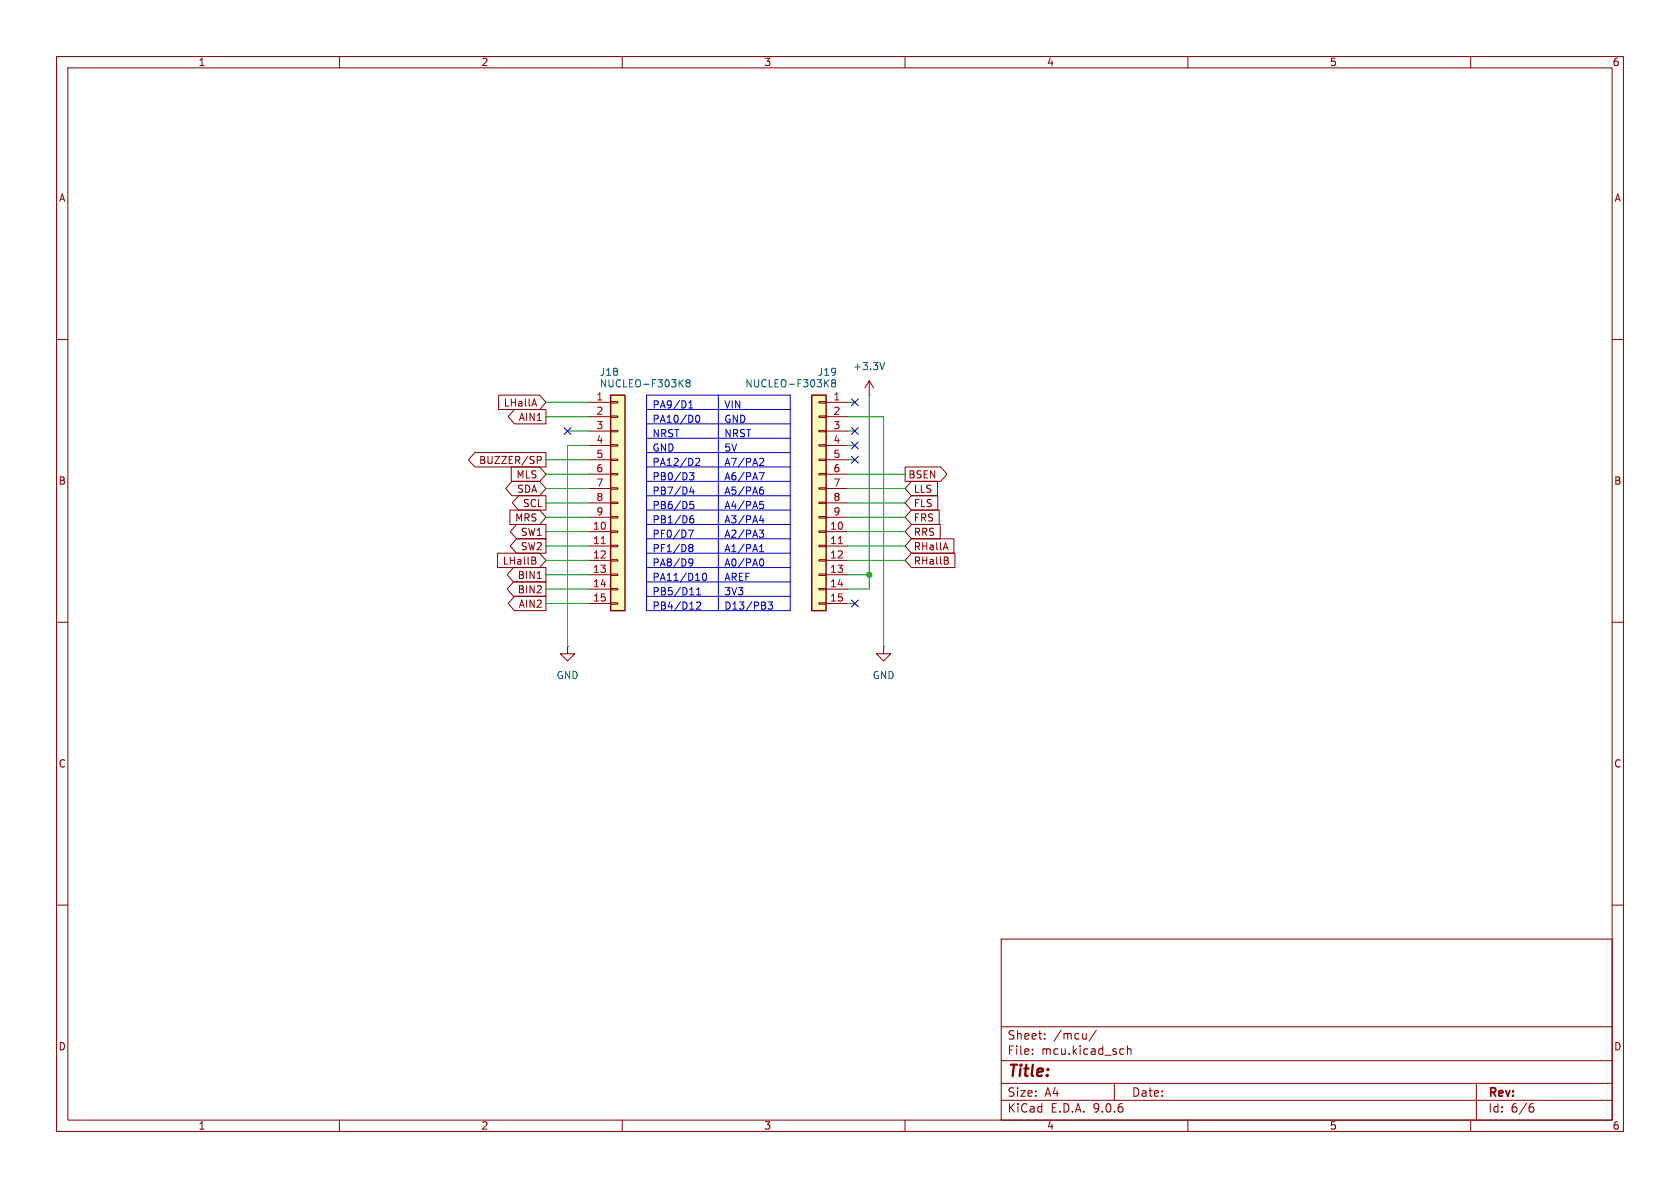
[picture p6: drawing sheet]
<svg xmlns="http://www.w3.org/2000/svg" width="297mm" height="210mm" viewBox="0 0 297 210" stroke-linecap="round" stroke-linejoin="round" font-family="sans-serif">
<g fill="none" stroke="#840000" stroke-width=".18">
<path d="M10 10h277v190h-277zM12 12h273v186h-273zM60 10v2M110 10v2M160 10v2M210 10v2M260 10v2M10 60h2M285 60h2M10 110h2M156.2 114.3v1.3h1.3l-1.3 1.2-1.3-1.2h1.3M156.2 114.3h.1"/>
<path d="M285 110h2M10 160h2M177 166h108v32h-108zM285 160h2M60 198v2M110 198v2M160 198v2M177 194.5h108M177 191.5h108M177 187.5h108M177 181.5h108M182.5 186.3v.1"/>
<path d="M182.5 185.5v.1M184.7 183.6v.1M184.7 182.8v.1M193.8 182.1l-1.3 2M197 191.5v3M198.2 185.4l.5 .1M198.7 186.3l-.5 .1M199.3 185.5l.2-.1 .4 .1 .1 .9M199.3 184.9v1.5M210 198v2M260 198v2M261 191.5v6.5"/>
<path d="M270.6 195.7h.4l.2 .3-.1 .5-.5 .1M271 195.1l-.4 .1"/>
</g>
<path d="M107.9 69.9h2.6v38.1h-2.6z" fill="#ffffc2"/>
<path d="M107.9 69.9h2.6v38.1h-2.6z" fill="none" stroke="#840000" stroke-width=".25"/>
<g fill="none" stroke="#840000" stroke-width=".18">
<path d="M104.1 71.1h3.8M104.1 73.7h3.8M104.1 76.2h3.8M104.1 78.7h3.8M107.9 71h1.3v.2h-1.3zM107.9 73.5h1.3v.3h-1.3zM107.9 76.1h1.3v.2h-1.3zM107.9 78.6h1.3v.3h-1.3zM104.1 81.3h3.8M104.1 83.8h3.8M104.1 86.4h3.8M104.1 88.9h3.8"/>
<path d="M104.1 91.4h3.8M104.1 94h3.8M104.1 96.5h3.8M104.1 99.1h3.8M107.9 81.2h1.3v.2h-1.3zM107.9 83.7h1.3v.2h-1.3zM107.9 86.2h1.3v.3h-1.3zM107.9 88.8h1.3v.2h-1.3zM107.9 91.3h1.3v.3h-1.3zM107.9 93.9h1.3v.2h-1.3zM107.9 96.4h1.3v.2h-1.3zM107.9 98.9h1.3v.3h-1.3z"/>
<path d="M104.1 101.6h3.8M104.1 104.1h3.8M104.1 106.7h3.8M107.9 101.5h1.3v.2h-1.3zM107.9 104h1.3v.3h-1.3zM107.9 106.6h1.3v.2h-1.3z"/>
</g>
<path d="M106.3 96.1h.7" fill="none" stroke="#a90000" stroke-width=".18"/>
<path d="M120.2 67.7l.6 .7M120.8 67.1l-.7 .8M121.5 67.7l-.2-.3 .2-.3h.3l.2 .3-.2 .3M121.5 67.7l-.2 .2v.4l.2 .1 .4-.1 .1-.1v-.3l-.2-.2M121.5 67.7h.3" fill="none" stroke="#006464" stroke-width=".18"/>
<path d="M143.5 69.9h2.5v38.1h-2.5z" fill="#ffffc2"/>
<path d="M143.5 69.9h2.5v38.1h-2.5z" fill="none" stroke="#840000" stroke-width=".25"/>
<g fill="none" stroke="#840000" stroke-width=".18">
<path d="M88.1 69.8h7.3l1.1 1.3-1.1 1.3h-7.3zM91 72.4h5.5v2.5h-5.5l-1.2-1.2zM94.4 70.5l.5 1.3M144.8 71h1.2v.2h-1.2zM144.8 73.5h1.2v.3h-1.2zM144.8 76.1h1.2v.2h-1.2zM144.8 78.6h1.2v.3h-1.2zM146 71.1h3.9M146 73.7h3.9M146 76.2h3.9M146 78.7h3.9M153.7 69.9h.1"/>
<path d="M153.7 67.3l-.8 1.3M153.7 67.3l.7 1.3M153.7 67.3v2.6M83.9 80h12.6v2.6h-12.6l-1.1-1.3zM88 97.8h7.4l1.1 1.3-1.1 1.2h-7.4zM90.1 90.2h5.3l1.1 1.2-1.1 1.3h-5.3zM90.4 82.5h5l1.1 1.3-1.1 1.3h-5zM90.5 85.1h4.9l1.1 1.3-1.1 1.2h-4.9l-1.1-1.2zM91.3 95.2h5.2v2.6h-5.2l-1.1-1.3zM91.3 92.7h5.2v2.6h-5.2l-1.1-1.3zM91.7 87.6h4.8v2.6h-4.8l-1.1-1.3zM94.4 98.5l.3 .2-.3 .4 .3 .2v.3l-.2 .1"/>
<path d="M95 80.7h.5l.2 .2-.1 .4h-.6M144.8 81.2h1.2v.2h-1.2zM144.8 83.7h1.2v.2h-1.2zM144.8 86.2h1.2v.3h-1.2zM144.8 88.8h1.2v.2h-1.2zM144.8 91.3h1.2v.3h-1.2zM144.8 93.9h1.2v.2h-1.2zM144.8 96.4h1.2v.2h-1.2zM144.8 98.9h1.2v.3h-1.2zM146 81.3h3.9M146 83.8h3.9M146 86.4h3.9"/>
<path d="M146 88.9h3.9M146 91.4h3.9M146 94h3.9M146 96.5h3.9M146 99.1h3.9M160 82.5h6.3l1.1 1.3-1.1 1.3h-6.3zM161.1 92.7h5.1v2.6h-5.1l-1.1-1.3zM161.1 95.2h7.5v2.6h-7.5l-1.1-1.3zM161.1 97.8h7.7v2.5h-7.7l-1.1-1.2zM161.1 85.1h4.6v2.5h-4.6l-1.1-1.2zM161.1 87.6h4.7v2.6h-4.7l-1.1-1.3zM161.1 90.2h4.9v2.5h-4.9l-1.1-1.3z"/>
<path d="M167.2 95.9l.4 1.3M167.4 99.1l.3 .2-.1 .3-.2 .1M167.5 98.5l.1 .2-.1 .3M90.8 102.9h5.7v2.5h-5.7l-1.1-1.3zM90.8 100.3h5.7v2.6h-5.7l-1.1-1.3zM91 105.4h5.5v2.6h-5.5l-1.2-1.3zM95 102.3h.7M100.3 114.3v1.3h1.3l-1.3 1.2-1.2-1.2h1.2M100.3 114.3h.1M144.8 101.5h1.2v.2h-1.2zM144.8 104h1.2v.3h-1.2zM144.8 106.6h1.2v.2h-1.2z"/>
<path d="M146 101.6h3.9M146 104.1h3.9M146 106.7h3.9"/>
</g>
<path d="M148.2 96.1h.7" fill="none" stroke="#a90000" stroke-width=".18"/>
<path d="M146 67.7l.5 .7M146.5 67.1l-.7 .8M147.1 67.2l-.1 .2 .2 .3M147.2 67.7l-.2 .2 .1 .4 .1 .1 .4-.1 .1-.1v-.3l-.2-.2M147.2 67.7h.3M147.7 67.2v.2l-.2 .3M156.4 64.1l-.4 1.2" fill="none" stroke="#006464" stroke-width=".18"/>
<g fill="none" stroke="#0000c2" stroke-width=".18">
<path d="M114.3 72.4h25.4M114.3 74.9h25.4M114.3 77.5h25.4M114.3 69.9h25.4v38.1h-25.4zM121.8 72.1h.7M121.8 71.2l.3-.3v1.2M123.2 73.5l.1-.1a.68 .68 0 0 1 .4 .6 .68 .68 0 0 1-.4 .7 .84 .84 0 0 1-.1-1.2zM127 69.9v38.1M114.3 80h25.4M114.3 82.6h25.4M114.3 85.1h25.4M114.3 87.6h25.4"/>
<path d="M114.3 90.2h25.4M114.3 92.7h25.4M114.3 95.3h25.4M114.3 97.8h25.4M121.7 93.7h.8l-.5 1.3M121.8 96.6l.2 .2M121.8 96.5l.2-.2h.4l.1 .3-.3 .2M121.9 83.6h.8l-.5 .4 .4 .2v.5l-.2 .1-.5-.1M121.9 98.9l.3-.1 .2 .1a.84 .84 0 0 1-.3 1.2h-.2M122 96.8h.2M122 96.8l-.2 .2M122.2 86l-.3 .9h.8"/>
<path d="M122.2 96.8l.3 .2-.1 .5h-.4l-.2-.2M122.5 99.3l-.3 .3-.3-.1M122.5 91.2h-.3a.86 .86 0 0 0 0 1.2l.4-.1 .1-.4-.3-.2h-.2l-.3 .2M122.5 86.5v.9M122.6 88.6h-.6l-.1 .6 .2-.1 .4 .1 .2 .2-.1 .4-.2 .1-.5-.1M123 81.1l.5-.1 .2 .4-.8 .9h.8M134.2 93.7h.8l-.4 .5 .3 .1 .1 .4-.2 .3h-.4M134.2 83.6h.9l-.6 1.2M134.3 97.5h.7M134.3 96.6l.3-.3v1.2M134.3 88.6h.6M134.4 86.6h.4l.2 .2-.1 .5h-.5"/>
<path d="M134.5 81l.4 .1 .1 .3-.8 .9h.8M134.5 89.1h.3l.2 .3-.1 .4-.4 .1M134.5 98.9l.1-.1a.68 .68 0 0 1 .4 .6 .68 .68 0 0 1-.4 .7l-.1-.1M134.6 91.1l-.3 .9h.8M134.9 86.1l-.4 .1M134.9 91.6v.8M114.3 100.3h25.4M114.3 102.9h25.4M114.3 105.4h25.4M121.9 105.1h.8M123.2 105.1h.7M123.2 104.2l.3-.3v1.2"/>
<path d="M123.2 106.5l.4-.1 .3 .4-.8 .9h.8M124.4 101.4l.1-.1a.68 .68 0 0 1 .4 .7 .68 .68 0 0 1-.4 .6 .84 .84 0 0 1-.1-1.2zM135.8 106.4h.8l-.4 .5 .3 .1v.6l-.2 .1-.5-.1"/>
</g>
<g fill="none" stroke="#009600" stroke-width=".18">
<path d="M96.5 73.7h7.6M96.5 71.1h7.6M100.3 76.2h3.8M104.1 78.7h-3.8v35.6M149.9 78.7h1.2M149.9 73.7h6.3v40.6M149.9 71.1h1.2M149.9 76.2h1.2M153.7 69.9v34.2h-3.8M96.5 91.4h7.6M96.5 96.5h7.6M96.5 94h7.6"/>
<path d="M96.5 88.9h7.6M96.5 81.3h7.6M96.5 86.4h7.6M96.5 83.8h7.6M96.5 99.1h7.6M149.9 91.4h10.1M149.9 96.5h10.1M149.9 94h10.1M149.9 88.9h10.1M149.9 81.3h1.2M149.9 86.4h10.1M149.9 83.8h10.1"/>
<path d="M149.9 99.1h10.1M96.5 101.6h7.6M96.5 106.7h7.6M96.5 104.1h7.6M149.9 101.6h3.8M149.9 106.7h1.2"/>
</g>
<path d="M99.7 75.6l1.2 1.2M100.9 75.6l-1.2 1.2M150.5 70.5l1.2 1.2M150.5 75.6l1.2 1.2M150.5 78.1l1.2 1.2M151.7 70.5l-1.2 1.2M151.7 75.6l-1.2 1.2M151.7 78.1l-1.2 1.2M150.5 80.7l1.2 1.2M151.7 80.7l-1.2 1.2M150.5 106.1l1.2 1.2M151.7 106.1l-1.2 1.2" fill="none" stroke="#000084" stroke-width=".18"/>
<circle cx="153.7" cy="101.6" r=".46" fill="#009600" stroke="#009600" stroke-width=".18"/>
<text font-size="2.8" fill="#840000" x="178" y="190.9">Title:</text>
<g font-size="2.1" fill="#840000">
<text x="178" y="184">Sheet:</text>
<text x="186.2" y="184">/mcu/</text>
<text x="178" y="186.7">File:</text>
<text x="184.1" y="186.7">mcu.kicad_sch</text>
<text x="178" y="196.9">KiCad</text>
<text x="178" y="194.1">Size:</text>
<text x="184.7" y="194.1">A4</text>
<text x="185.7" y="196.9">E.D.A.</text>
<text x="193.3" y="196.9">9.0.6</text>
<text x="200" y="194.1">Date:</text>
<text x="263" y="194.3">Rev:</text>
<text x="263" y="196.9">Id:</text>
<text x="267.1" y="196.9">6/6</text>
</g>
<g font-size="1.8" fill="#840000">
<text x="35" y="11.9">1</text>
<text x="85" y="11.9">2</text>
<text x="135" y="11.9">3</text>
<text x="185" y="11.9">4</text>
<text x="235" y="11.9">5</text>
<text x="285" y="11.9">6</text>
<text x="10.3" y="35.9">A</text>
<text x="285.3" y="35.9">A</text>
<text x="89" y="72.1">LHallA</text>
<text x="91.6" y="74.6">AIN1</text>
<text x="84.6" y="82.2">BUZZER/SP</text>
<text x="10.3" y="85.9">B</text>
<text x="91.2" y="84.8">MLS</text>
<text x="91.3" y="87.3">SDA</text>
<text x="92.3" y="89.9">SCL</text>
<text x="160.5" y="84.8">BSEN</text>
<text x="161.4" y="87.3">LLS</text>
<text x="161.4" y="89.9">FLS</text>
<text x="285.3" y="85.9">B</text>
<text x="91" y="92.4">MRS</text>
<text x="92" y="94.9">SW1</text>
<text x="161.4" y="94.9">RRS</text>
<text x="161.4" y="92.4">FRS</text>
<text x="88.8" y="100">LHallB</text>
<text x="92" y="97.5">SW2</text>
<text x="161.4" y="97.5">RHallA</text>
<text x="161.4" y="100">RHallB</text>
<text x="91.4" y="105.1">BIN2</text>
<text x="91.4" y="102.6">BIN1</text>
<text x="91.6" y="107.6">AIN2</text>
<text x="10.3" y="135.9">C</text>
<text x="285.3" y="135.9">C</text>
<text x="10.3" y="185.9">D</text>
<text x="285.3" y="185.9">D</text>
<text x="35" y="199.9">1</text>
<text x="85" y="199.9">2</text>
<text x="135" y="199.9">3</text>
<text x="185" y="199.9">4</text>
<text x="235" y="199.9">5</text>
<text x="285" y="199.9">6</text>
</g>
<g font-size="1.8" fill="#006464">
<text x="150.7" y="65.6">+3.3V</text>
<text x="105.9" y="66.6">J18</text>
<text x="105.9" y="68.7">NUCLEO-F303K8</text>
<text x="131.7" y="68.7">NUCLEO-F303K8</text>
<text x="144.5" y="66.6">J19</text>
<text x="98.3" y="120.2">GND</text>
<text x="154.2" y="120.2">GND</text>
</g>
<g font-size="1.8" fill="#a90000">
<text x="105.3" y="70.9">1</text>
<text x="147.2" y="70.9">1</text>
<text x="105.3" y="73.4">2</text>
<text x="105.3" y="75.9">3</text>
<text x="147.2" y="73.4">2</text>
<text x="147.2" y="75.9">3</text>
<text x="105.3" y="78.5">4</text>
<text x="105.3" y="81">5</text>
<text x="105.3" y="83.6">6</text>
<text x="147.2" y="78.5">4</text>
<text x="147.2" y="81">5</text>
<text x="147.2" y="83.6">6</text>
<text x="105.3" y="86.1">7</text>
<text x="105.3" y="88.6">8</text>
<text x="147.2" y="86.1">7</text>
<text x="147.2" y="88.6">8</text>
<text x="104.7" y="93.7">10</text>
<text x="105.3" y="91.2">9</text>
<text x="146.6" y="93.7">10</text>
<text x="147.2" y="91.2">9</text>
<text x="104.7" y="96.3">11</text>
<text x="104.7" y="98.8">12</text>
<text x="104.7" y="101.3">13</text>
<text x="146.6" y="96.3">11</text>
<text x="146.6" y="98.8">12</text>
<text x="146.6" y="101.3">13</text>
<text x="104.7" y="103.9">14</text>
<text x="104.7" y="106.4">15</text>
<text x="146.6" y="103.9">14</text>
<text x="146.6" y="106.4">15</text>
</g>
<g font-size="1.8" fill="#0000c2">
<text x="115.3" y="72.5">PA9/D1</text>
<text x="115.3" y="75.1">PA10/D0</text>
<text x="115.3" y="77.6">NRST</text>
<text x="128" y="72.5">VIN</text>
<text x="128" y="75.1">GND</text>
<text x="128" y="77.6">NRST</text>
<text x="115.3" y="80.1">GND</text>
<text x="115.3" y="82.7">PA12/D2</text>
<text x="128" y="80.1">5V</text>
<text x="128" y="82.7">A7/PA2</text>
<text x="115.3" y="85.2">PB0/D3</text>
<text x="115.3" y="87.8">PB7/D4</text>
<text x="128" y="85.2">A6/PA7</text>
<text x="128" y="87.8">A5/PA6</text>
<text x="115.3" y="90.3">PB6/D5</text>
<text x="115.3" y="92.8">PB1/D6</text>
<text x="115.3" y="95.4">PF0/D7</text>
<text x="128" y="90.3">A4/PA5</text>
<text x="128" y="92.8">A3/PA4</text>
<text x="128" y="95.4">A2/PA3</text>
<text x="115.3" y="97.9">PF1/D8</text>
<text x="115.3" y="100.5">PA8/D9</text>
<text x="128" y="97.9">A1/PA1</text>
<text x="128" y="100.5">A0/PA0</text>
<text x="115.3" y="103">PA11/D10</text>
<text x="115.3" y="105.5">PB5/D11</text>
<text x="128" y="103">AREF</text>
<text x="128" y="105.5">3V3</text>
<text x="115.3" y="108.1">PB4/D12</text>
<text x="128" y="108.1">D13/PB3</text>
</g>
</svg>
